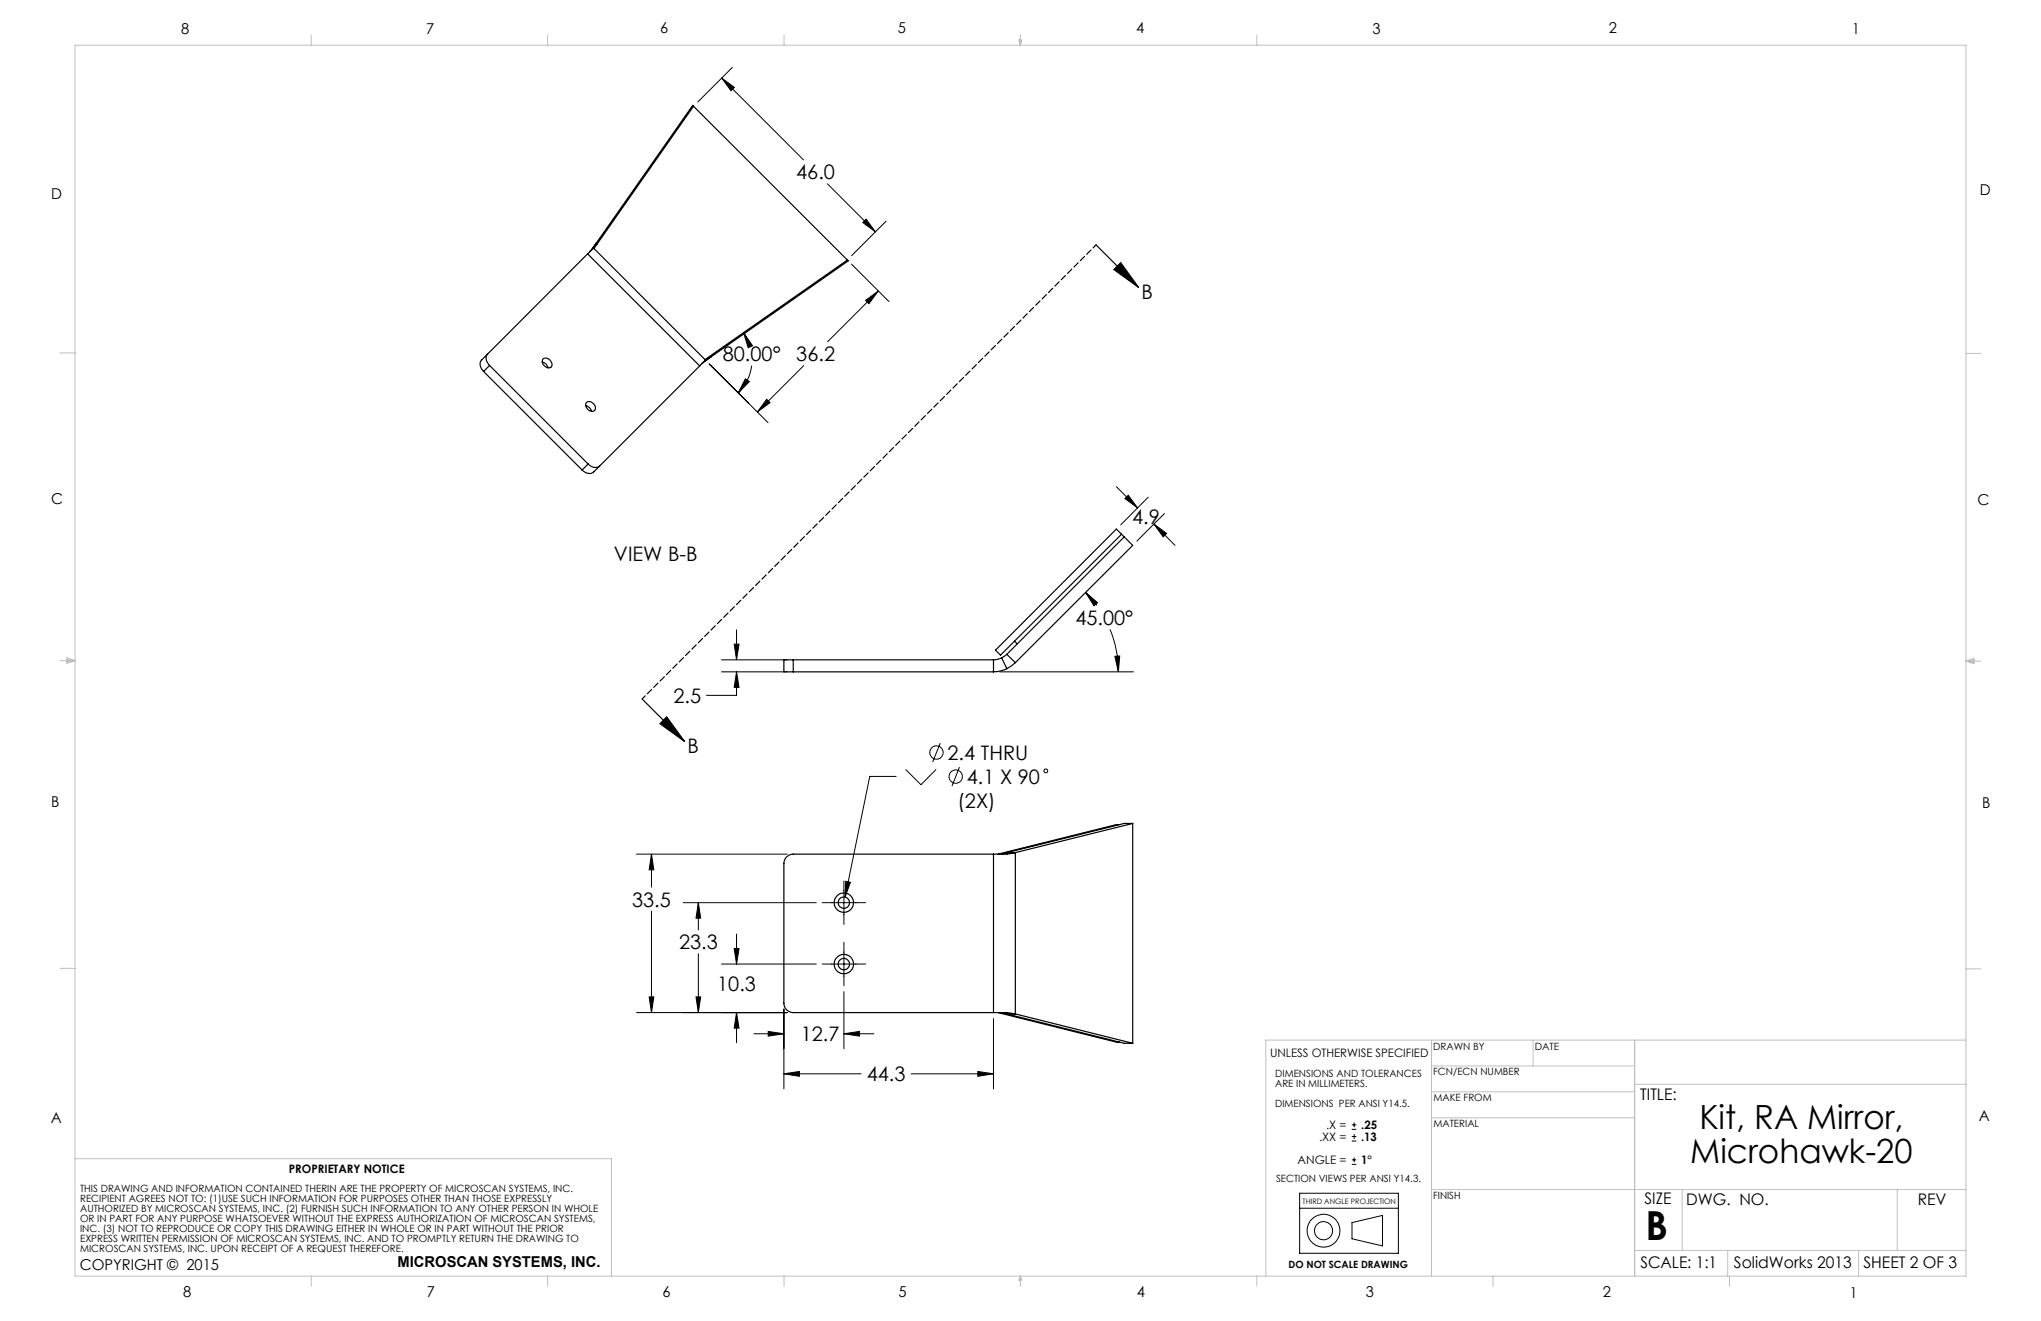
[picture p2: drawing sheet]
<svg xmlns="http://www.w3.org/2000/svg" width="432mm" height="279mm" viewBox="0 0 432 279" stroke-linecap="round" stroke-linejoin="round" font-family="sans-serif">
<g fill="none" stroke="#000" stroke-width=".21">
<path d="M152.7 16.5l2.7 2-.7 .7zM152.7 16.5l17.3 17.3M154.9 14.3l-7.3 7.3M175 38.9l10.2 10.1M180.2 55.9l7.9 7.9M182.5 47.1l.7-.7 2 2.6zM187.5 46.8l-7.3 7.3M150 77l12.5 12.4M157.3 70.4l1.9 2.7-.9 .5zM157.3 70.4l1.1 1.9M159 77.3a10 10 0 0 1-2.8 5.8M170 77.3l-9.8 9.8"/>
<path d="M183.1 63.5l2.7-1.9-2 2.6zM185.8 61.6l-10.7 10.7M157.7 80.1l.8 .6-2.3 2.4zM162.2 84.5l.7 .7-2.7 1.9zM236.2 102.9l4.5 4.5M238 105.4l.7-.7 2 2.7zM242.9 105.2l-5.8 5.8M244.1 110.8l2.7 2-.7 .8zM244.1 110.8l4.5 4.6M246.3 108.6l-5.8 5.8M152.6 139.6h13.9M155.3 136.2h1.1l-.6 3.4z"/>
<path d="M155.8 133.2v6.4M229.7 125.3l2.5 2.2-.7 .6zM229.7 125.3l2.3 2.8M234.8 133.1a24.4 24.4 0 0 1 1.8 9M235.9 138.8l1-.1-.3 3.4zM152.6 142.1h13.9M155.8 142.1l.6 3.3h-1.1zM155.8 142.1v5h-6.3M198.9 157.2l-1.6 4M211.5 142.1h28.3M189.6 164.2h-5.6l-5.2 25.5M191.6 162.7l3.2 3.3 3.2-3.3"/>
<path d="M203 162.2l-1.6 4.1M134.7 180.7h31.8M137.8 180.7l.5 3.3h-1zM137.8 180.7v6.9M137.8 192.7v21.5M144.6 190.9h28.1M147.7 190.9l.5 3.3h-1zM147.7 190.9v5.8M155.8 197.6v6.3M174 190.9h9.1M178.5 186.3v9.2M178.5 199.3v9.2"/>
<path d="M178.9 186.4l1 .2-1.1 3.1zM134.7 214.2h31.8M137.3 210.9h1l-.5 3.3zM147.2 210.9h1l-.5 3.3zM147.7 201.7v12.5M152.6 203.9h20.1M155.3 200.6h1.1l-.6 3.3zM155.8 214.2l.6 3.3h-1.1zM155.8 214.2v6.3M159.5 218.7h6.3M162.5 218.2l3.3 .5-3.3 .4zM165.8 213.4v16.9"/>
<path d="M174 203.9h9.1M178.5 218.7l3.3-.5v.9zM178.5 209.8v12M178.5 218.7h6.4M210.2 215.4v14.9M165.8 227.1l3.3-.5v1zM165.8 227.1h16.4M192.8 227.1h17.4M206.9 226.6l3.3 .5-3.3 .5zM286 238.9h.9M286 237.9h.9M286.5 237.4v1"/>
<path d="M286.5 239.9v1M275 255.6h20.8M275 252.4h20.8v12.7h-20.8zM286 241.3h.9M286 240.4h.9M286 246.3h.9M286 245.3h.9M286 258.6l6.5-1.5v6.4l-6.5-1.5zM286.5 244.8v1"/>
<circle cx="198.1" cy="159.2" r="1.42"/>
<circle cx="202.2" cy="164.3" r="1.4"/>
<circle cx="221.2" cy="163" r=".41"/>
<circle cx="280" cy="260.3" r="1.92"/>
<circle cx="280" cy="260.3" r="3.5"/>
</g>
<g fill="none" stroke="#c0c0c0" stroke-width=".21">
<path d="M15.9 9.6h400v260.3h-400zM65.9 7.4v2.2M115.9 7.4v2.2M165.9 7.4v2.2M215.5 8.5h.7l-.3 1.1zM215.7 8.5l.2 1.1M215.9 7.4v2.2M216 8.5l-.1 1.1M265.9 7.4v2.2M12.7 74.6h3.2M415.9 74.8h3.2M12.7 139.7h3.2"/>
<path d="M14.1 139.5l1.8 .2M14.1 139.1l1.8 .6-1.8 .6zM15.9 139.7l-1.8 .3M415.9 139.8h3.2M415.9 139.8l1.7-.6v1.2zM415.9 139.8l1.7 .3M417.6 139.6l-1.7 .2M12.7 204.8h3.2M302.9 220v49.9M324.3 220v5.5M345.8 220v49.9M415.9 204.9h3.2"/>
<path d="M415.9 220h-148.1v49.9M302.9 236.4h42.9M302.9 230.9h42.9M302.9 225.5h42.9M345.8 229.3h70.1M15.9 245.1h113.5v24.8M355.9 251.6v12.9M401.4 251.6v12.9M415.9 251.6h-113M65.9 269.9v2.2M115.9 269.9v2.2M165.9 269.9v2.2"/>
<path d="M215.9 269.9v2.2M215.9 269.9l.3 .9h-.7zM265.9 269.9v2.2M315.9 269.9v2.2M345.8 264.5h70.1M365.5 264.5v5.4M365.9 269.9v2.2M393.2 264.5v5.4"/>
</g>
<g fill="none" stroke="#000" stroke-width=".25">
<path d="M146.7 22.5l-21 30.1 23.5 23.5 30.1-21.1M124.3 53.7l-22.4 22.5a1.79 1.79 0 0 0 .4 2.4M124.3 53.7l23.7 23.7M126.1 51.5l-.7 1.1-1.1 1.1M126.1 51.5l-1.3 1.7M126.1 51.5l20.4-29.2 32.8 32.7M126.1 51.5l.2 .2M126.1 51.5h.1M179.3 55l.2 .2-29.3 20.4M231.9 51.8l9 9M237.1 55.6l3.8 5.2-5.2-3.8zM102.3 78.6l20.9 20.8"/>
<path d="M103.2 74.9a1.79 1.79 0 0 0 .4 2.4M103.6 77.3l20.8 20.8M103.6 77.3l-1.3 1.3M114.7 76.6a1.55 1.55 0 0 1 1.2 1.2M114.8 76a1.25 1.25 0 0 1 1.5 .1 1.25 1.25 0 0 1 .3 1.5 1.3 1.3 0 0 1-1.4-.2 1.3 1.3 0 0 1-.4-1.4zM148 77.4l-22.4 22.4a1.83 1.83 0 0 1-2.4-.4M150.1 75.4l.1 .2M150.2 75.6l-1.1 .7-1.1 1.1M150.2 75.6l-1.7 1.3M150.2 75.6h.1M123.9 85.8a1.56 1.56 0 0 1 1.2 1.2M124.2 85.1a1.31 1.31 0 0 1 1.4 .3 1.31 1.31 0 0 1 .2 1.4 1.29 1.29 0 0 1-1.4-.2 1.29 1.29 0 0 1-.4-1.4z"/>
<path d="M124.4 98.1a1.83 1.83 0 0 0 2.5 .5M124.4 98.1l-1.2 1.3M237.3 113l-25.6 25.6-1.1-1.1 25.6-25.6 3.4 3.5-24.8 24.8M237.8 113.6l-24.8 24.8M167.8 139.6h-2v2.5h2M167.8 139.6v2.5M167.8 139.6h42.4M210.2 139.6v2.5M211.9 139.1l-.8 .4-.9 .1M211.9 139.1l1.1 2.3M213 138.4l-1.1 .7M213 138.4l1.8 1.8"/>
<path d="M214.6 135.6l.6 .6M135.9 147.8l8.9 9M141 151.6l3.8 5.2-5.2-3.7zM167.8 142.1h42.4M213 141.4a6.5 6.5 0 0 1-2.8 .7M214.8 140.2l-1.8 1.2M236.8 174.4h-.6l-25.1 6.3M239.6 174.2l-24.8 6.1M239.6 174.2v46.5M239.6 174.2h-1.8l-24.8 6.1M210.2 180.7h-42.4a1.99 1.99 0 0 0-2 2v29.5a1.99 1.99 0 0 0 2 2h42.4M210.2 180.7v33.5"/>
<path d="M213 180.3l-1.1 .4M213 180.3h1.8M214.8 180.3l-1.8 .4h-2.8M214.8 180.3v34.2M210.2 214.2h2.8M211.1 214.2l25.1 6.2h.6M211.9 214.2l1.1 .3M213 214.2l1.8 .3M213 214.5h1.8M213 214.5l24.8 6.2h1.8M213 214.2v.3M214.8 214.5l24.8 6.2"/>
<circle cx="178.5" cy="190.9" r="1.2"/>
<circle cx="178.5" cy="190.9" r="2.05"/>
<circle cx="178.5" cy="203.9" r="1.2"/>
<circle cx="178.5" cy="203.9" r="2.05"/>
</g>
<path d="M231.9 51.8l-96 96" fill="none" stroke="#000" stroke-width=".25" stroke-dasharray="1.3 .6" stroke-dashoffset=".3"/>
<g fill="#000">
<path d="M237.1 55.6l3.8 5.2-5.2-3.8zM141 151.6l3.8 5.2-5.2-3.7z"/>
<path d="M235.9 138.8l1-.1-.3 3.4zM229.7 125.3l2.5 2.2-.7 .6zM244.1 110.8l2.7 2-.7 .8zM238 105.4l.7-.7 2 2.7zM155.8 142.1l.6 3.3h-1.1zM155.3 136.2h1.1l-.6 3.4zM137.3 210.9h1l-.5 3.3zM137.8 180.7l.5 3.3h-1zM165.8 227.1l3.3-.5v1zM206.9 226.6l3.3 .5-3.3 .5zM162.5 218.2l3.3 .5-3.3 .4zM178.5 218.7l3.3-.5v.9zM155.8 214.2l.6 3.3h-1.1zM155.3 200.6h1.1l-.6 3.3zM147.2 210.9h1l-.5 3.3zM147.7 190.9l.5 3.3h-1zM178.9 186.4l-.1 3.3 1.1-3.1zM162.2 84.5l.7 .7-2.7 1.9zM183.1 63.5l2.7-1.9-2 2.6zM157.7 80.1l.8 .6-2.3 2.4zM157.3 70.4l1.9 2.7-.9 .5zM182.5 47.1l.7-.7 2 2.6zM152.7 16.5l2.7 2-.7 .7z"/>
</g>
<text font-size="8.5" x="348.1" y="262.2">B</text>
<g font-size="7.1">
<text x="359.5" y="238.9">Kit, RA Mirror,</text>
<text x="357.6" y="245.9">Microhawk-20</text>
</g>
<g font-size="4.2">
<text x="168.4" y="38">46.0</text>
<text x="241.5" y="63.2">B</text>
<text x="152.9" y="76.4">80.00°</text>
<text x="168.5" y="76.4">36.2</text>
<text x="239.5" y="110.7">4.9</text>
<text x="129.9" y="118.7">VIEW B-B</text>
<text x="227.5" y="132.2">45.00°</text>
<text x="142.5" y="148.7">2.5</text>
<text x="145.5" y="159.2">B</text>
<text x="200.5" y="160.7">2.4 THRU</text>
<text x="204.5" y="165.8">4.1 X 90</text>
<text x="202.6" y="170.9">(2X)</text>
<text x="133.7" y="191.7">33.5</text>
<text x="143.7" y="200.8">23.3</text>
<text x="151.7" y="209.6">10.3</text>
<text x="169.4" y="220.2">12.7</text>
<text x="183.4" y="228.7">44.3</text>
</g>
<g font-size="3.4">
<text x="347" y="232.7">TITLE:</text>
<text x="347.9" y="254.8">SIZE</text>
<text x="356.7" y="254.8">DWG. NO.</text>
<text x="405.7" y="254.9">REV</text>
<text x="347" y="268.3">SCALE: 1:1</text>
<text x="366.8" y="268.3">SolidWorks 2013</text>
<text x="394.2" y="268.2">SHEET 2 OF 3</text>
</g>
<g font-size="3.2">
<text x="38.3" y="7.1">8</text>
<text x="90.2" y="7.2">7</text>
<text x="139.6" y="7">6</text>
<text x="189.9" y="6.9">5</text>
<text x="240.4" y="7">4</text>
<text x="290.4" y="7.1">3</text>
<text x="340.4" y="7">2</text>
<text x="391.8" y="7.1">1</text>
<text x="10.9" y="42">D</text>
<text x="418.8" y="41.1">D</text>
<text x="10.8" y="106.7">C</text>
<text x="418.3" y="106.8">C</text>
<text x="10.8" y="170.6">B</text>
<text x="419.4" y="171">B</text>
<text x="10.8" y="237.6">A</text>
<text x="418.6" y="237.2">A</text>
<text x="16.9" y="268.6">COPYRIGHT © 2015</text>
<text x="84.1" y="267.9">MICROSCAN SYSTEMS, INC.</text>
<text x="38.7" y="274.3">8</text>
<text x="90.3" y="274.3">7</text>
<text x="140.1" y="274.2">6</text>
<text x="190.1" y="274.3">5</text>
<text x="240.5" y="274.2">4</text>
<text x="289" y="274.3">3</text>
<text x="339.1" y="274.3">2</text>
<text x="391.3" y="274.6">1</text>
</g>
<g font-size="2.5">
<text x="268.7" y="223.6">UNLESS OTHERWISE SPECIFIED</text>
<text x="280.6" y="238.9">.X =</text>
<text x="288" y="238.9">.25</text>
<text x="279.1" y="241.3">.XX =</text>
<text x="288" y="241.3">.13</text>
<text x="61.1" y="248.1">PROPRIETARY NOTICE</text>
<text x="274.5" y="246.3">ANGLE =</text>
<text x="288" y="246.3">1°</text>
</g>
<g font-size="2.1">
<text x="303.2" y="222">DRAWN BY</text>
<text x="324.7" y="222">DATE</text>
<text x="269.8" y="227.8">DIMENSIONS AND TOLERANCES</text>
<text x="303.2" y="227.5">FCN/ECN NUMBER</text>
<text x="269.8" y="229.9">ARE IN MILLIMETERS.</text>
<text x="303.3" y="232.9">MAKE FROM</text>
<text x="269.8" y="234.2">DIMENSIONS PER ANSI Y14.5.</text>
<text x="303.3" y="238.5">MATERIAL</text>
<text x="270" y="250">SECTION VIEWS PER ANSI Y14.3.</text>
<text x="17" y="252.1">THIS DRAWING AND INFORMATION CONTAINED THERIN ARE THE PROPERTY OF MICROSCAN SYSTEMS, INC.</text>
<text x="17" y="254.2">RECIPIENT AGREES NOT TO: (1)USE SUCH INFORMATION FOR PURPOSES OTHER THAN THOSE EXPRESSLY</text>
<text x="17" y="256.3">AUTHORIZED BY MICROSCAN SYSTEMS, INC. (2) FURNISH SUCH INFORMATION TO ANY OTHER PERSON IN WHOLE</text>
<text x="303.2" y="253.6">FINISH</text>
<text x="17" y="258.4">OR IN PART FOR ANY PURPOSE WHATSOEVER WITHOUT THE EXPRESS AUTHORIZATION OF MICROSCAN SYSTEMS,</text>
<text x="17" y="260.5">INC. (3) NOT TO REPRODUCE OR COPY THIS DRAWING EITHER IN WHOLE OR IN PART WITHOUT THE PRIOR</text>
<text x="17" y="262.7">EXPRESS WRITTEN PERMISSION OF MICROSCAN SYSTEMS, INC. AND TO PROMPTLY RETURN THE DRAWING TO</text>
<text x="17" y="264.8">MICROSCAN SYSTEMS, INC. UPON RECEIPT OF A REQUEST THEREFORE.</text>
<text x="272.6" y="268.3">DO NOT SCALE DRAWING</text>
</g>
<text font-size="1.6" x="275.6" y="254.5">THIRD ANGLE PROJECTION</text>
</svg>
